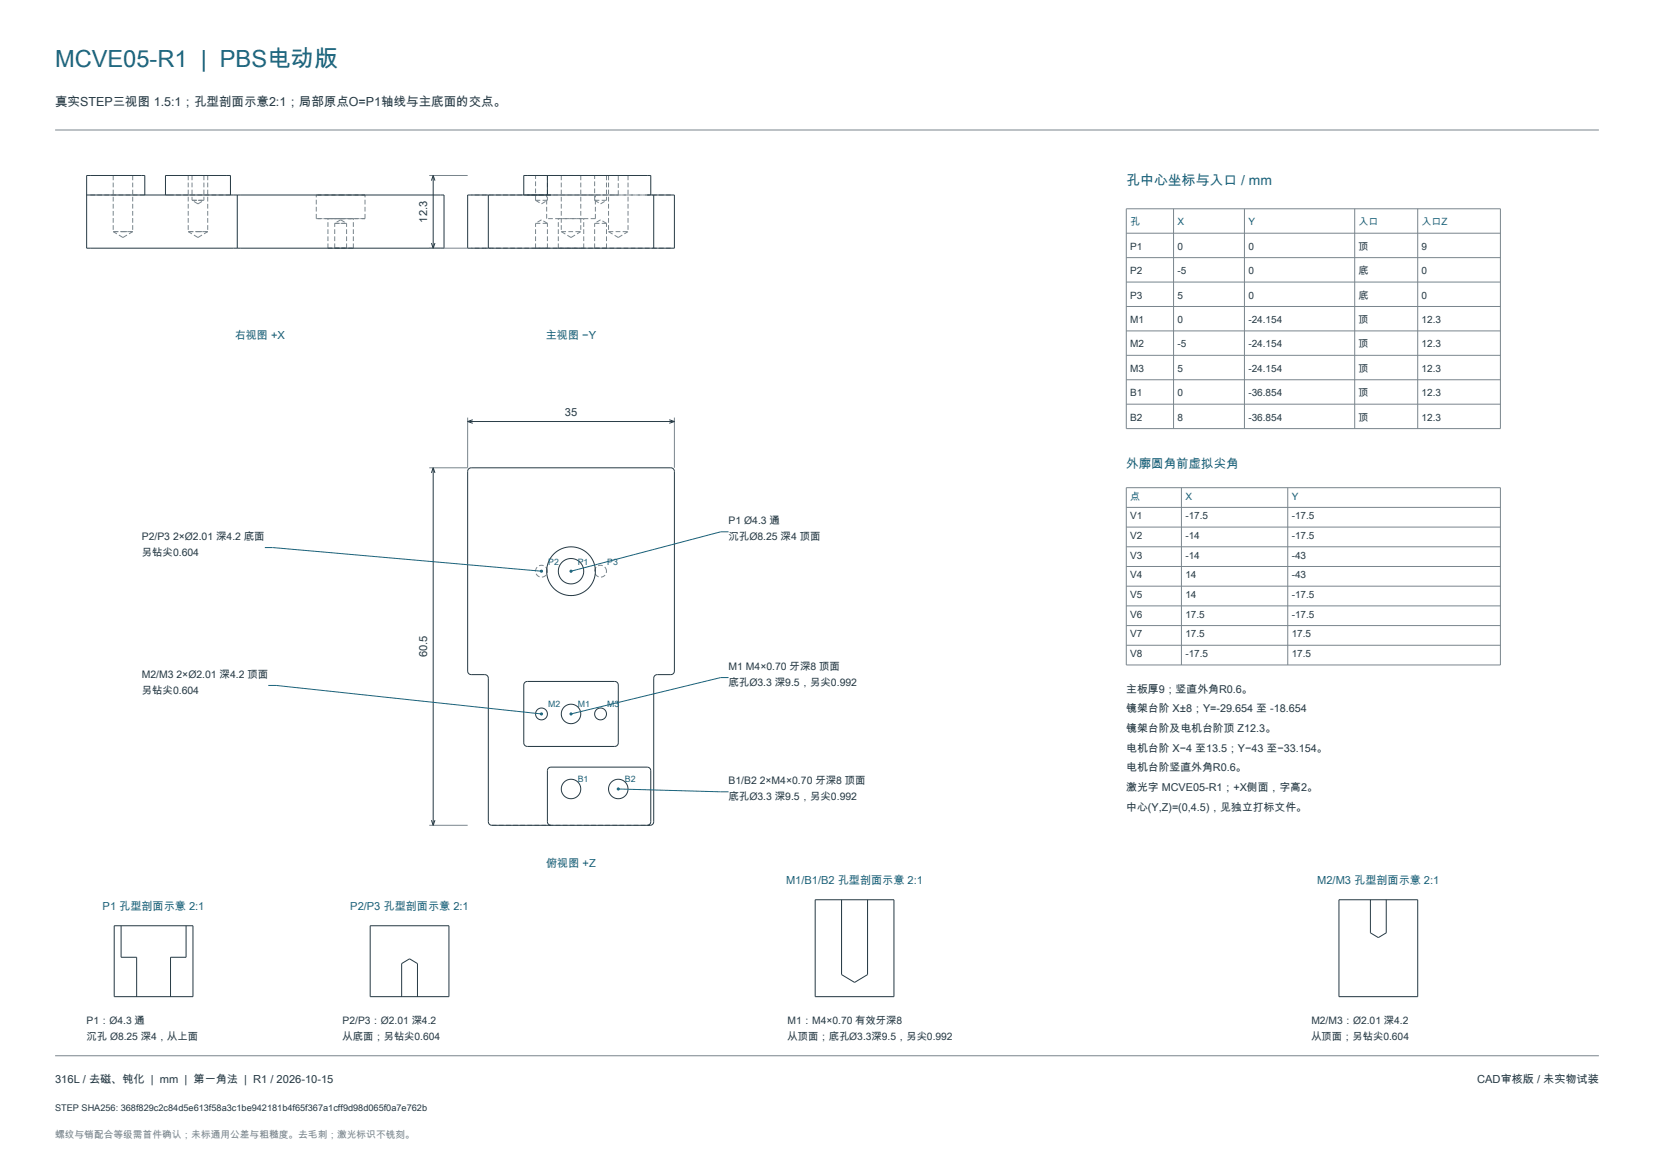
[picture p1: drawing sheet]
<svg xmlns="http://www.w3.org/2000/svg" width="420mm" height="297mm" viewBox="0 0 420 297" stroke-linecap="round" stroke-linejoin="round" font-family="sans-serif">
<path d="M14 33h392M109 44.5h9.8M109 63h9.8M118.8 106v12.7h-9.8M171.3 106v12.7M109 209.5h9.8M14 268h392" fill="none" stroke="#7a858d" stroke-width=".25"/>
<g fill="none" stroke="#7a858d" stroke-width=".25" stroke-dasharray="1.2 .6" stroke-linecap="butt">
<path d="M22.9 49.5h13M28.7 44.5h2.5M28.7 58.8h2.5M28.7 44.5v14.3M31.2 44.5h2.5M31.2 58.8h2.5M33.7 44.5h-5M33.7 58.8h-5M33.7 44.5v14.3M36.8 49.5h-.9M42.9 49.5h-.9M42.9 49.5h14.7"/>
<path d="M47.8 44.5h2.5M47.8 58.8h2.5M47.8 44.5v14.3M48.8 44.5h1.5M48.8 50.9h1.5M48.8 44.5v6.4M50.3 44.5h1.5M50.3 44.5h2.4M50.3 50.9h1.5M50.3 58.8h2.4M50.3 51.8l1.5-.9M50.3 51.8l-1.5-.9"/>
<path d="M51.8 44.5h-3M51.8 50.9h-3M51.8 44.5v6.4M52.7 44.5h-4.9M52.7 58.8h-4.9M52.7 44.5v14.3M58.5 49.5h-.9M80.3 49.5h6.2M80.3 55.5h6.2M80.3 55.5v-6M83.3 55.5h3.2M85 56.7h1.5"/>
<path d="M86.5 49.5h6.2M86.5 56.7h1.5M86.5 55.5h3.2M86.5 55.5h6.2M86.5 55.8l-1.5 .9M86.5 55.8l1.5 .9M88 56.7h-3M89.7 55.5h-6.4M92.7 49.5h-12.4M92.7 55.5h-12.4M92.7 55.5v-6M133 49.5h.9"/>
<path d="M133.9 44.5h22.2M136 44.5h3M136 50.9v-6.4M136 50.9h3M136 50.9l1.5 .9M137.5 55.8l-1.5 .9M137.5 51.8l1.5-.9M138.8 55.5v-6M139 49.5h.9M139 44.5h17.1M139 56.7h-3M139 56.7l-1.5-.9"/>
<path d="M139 44.5v6.4M142.5 44.5h5M142.5 58.8h5M142.5 44.5v14.3M142.5 58.8l2.5 1.5M147.5 44.5v14.3M148.2 55.5h-6.4M151 44.5h3M151 50.9v-6.4M151 50.9h3M151 50.9l1.5 .9M151.2 49.5h-12.4"/>
<path d="M151.2 55.5v-6M151.2 55.5h-12.4M152.5 55.8l-1.5 .9M152.5 51.8l1.5-.9M154 56.7h-3M154 56.7l-1.5-.9M154 44.5v6.4M154.5 44.5h5M154.5 58.8h5M154.5 44.5v14.3M154.5 58.8l2.5 1.5M156.1 49.5h-22.2"/>
<path d="M156.1 49.5h-17.1M157 49.5h-.9M157 44.5h-.9M157 49.5v-5M159.5 44.5v14.3M164.3 49.5h-24.4M165.3 49.5h-1M170.4 49.5h-50.7M31.2 60.3l2.5-1.5M31.2 60.3l-2.5-1.5M50.3 60.3l2.4-1.5M50.3 60.3l-2.5-1.5"/>
<path d="M83.3 63h3.2M83.3 63v-7.5M85 63h1.5M85 63v-6.3M86.5 63h1.5M86.5 63h3.2M88 63h-3M88 63v-6.3M89.7 63h-6.4M89.7 63v-7.5M136 63v-6.3M139 63h-3"/>
<path d="M139 63v-6.3M141.8 63v-7.5M145 60.3l2.5-1.5M148.2 63h-6.4M148.2 63v-7.5M151 63v-6.3M154 63h-3M154 63v-6.3M157 60.3l2.5-1.5M170.4 63h-50.7M139 145a1.51 1.51 0 0 0-2.2-1.4 1.51 1.51 0 0 0-.2 2.6 1.51 1.51 0 0 0 2.4-.9v-.3M154 145a1.51 1.51 0 0 0-2.2-1.4 1.51 1.51 0 0 0-.2 2.6 1.51 1.51 0 0 0 2.4-.9v-.3"/>
<path d="M124.9 209.5h40.2"/>
</g>
<g fill="none" stroke="#253943" stroke-width=".25">
<path d="M22 49.5h38.2M36.8 49.5v-5h-14.8v18.5h38.2M42 49.5v-5h16.5v5M60.2 49.5h52.5v13.5h-52.5M60.2 49.5v13.5M110 44.5v18.5M110 44.5l.4 1.3M110 44.5l-.5 1.3M124 49.5h-5.2v13.5h5.2M124 49.5h15.9M124 49.5v13.5M139 44.5h26.3v5"/>
<path d="M139 44.5h-6v5M139 44.5v5M164.3 49.5h1.7M166 49.5h5.3v13.5h-5.3M166 49.5v13.5M109.5 61.7l.5 1.3M110.4 61.7l-.4 1.3M124 63h42M110 118.7v90.8M110 118.7l.4 1.3M110 118.7l-.5 1.3M118.8 107h52.5"/>
<path d="M118.8 107l1.2 .4M119.1 118.9l.6-.2h50.7l.5 .2 .3 .4 .1 51-.2 .6-.5 .3-3.9 .1-.4 .1-.3 .5v36.7l-.2 .6-.3 .2-40.6 .1-.4-.1-.4-.4-.1-37.1-.2-.3-.5-.3-3.9-.1-.5-.3-.1-.6v-50.6zM120 106.5l-1.2 .5M169.9 106.5l1.4 .5M171.3 107l-1.4 .4M133.3 173.2l.6-.2h22.2l.6 .2 .3 .7v14.7l-.2 .5-.7 .4h-22.2l-.6-.2-.3-.7v-14.7zM109.5 208.2l.5 1.3M110.4 208.2l-.4 1.3M139.9 209.5l-.7-.3-.2-.6v-13l.3-.7 .6-.2 24.8 .1 .5 .4 .1 .4v13l-.4 .7-.6 .2"/>
<circle cx="145" cy="145" r="6.2"/>
<circle cx="145" cy="145" r="3.2"/>
<circle cx="137.5" cy="181.2" r="1.51"/>
<circle cx="145" cy="181.2" r="2.47"/>
<circle cx="152.5" cy="181.2" r="1.51"/>
<circle cx="145" cy="200.3" r="2.47"/>
<circle cx="157" cy="200.3" r="2.48"/>
</g>
<path d="M185 135h-2l-38 10" fill="none" stroke="#19637c" stroke-width=".25"/>
<circle cx="145" cy="145" r=".4" fill="#19637c"/>
<path d="M67.3 139h2l68.2 6" fill="none" stroke="#19637c" stroke-width=".25"/>
<circle cx="137.5" cy="145" r=".4" fill="#19637c"/>
<path d="M185 172h-2l-38 9.2" fill="none" stroke="#19637c" stroke-width=".25"/>
<circle cx="145" cy="181.2" r=".4" fill="#19637c"/>
<path d="M68.1 174h2l67.4 7.2" fill="none" stroke="#19637c" stroke-width=".25"/>
<circle cx="137.5" cy="181.2" r=".4" fill="#19637c"/>
<path d="M157 200.3l28 .7" fill="none" stroke="#19637c" stroke-width=".25"/>
<circle cx="157" cy="200.3" r=".4" fill="#19637c"/>
<g fill="none" stroke="#7a858d" stroke-width=".25">
<path d="M286 53h95v55.8h-95zM286 59.2h95M298 53v55.8M316 53v55.8M344 53v55.8M360 53v55.8M286 65.4h95M286 71.6h95M286 77.8h95M286 84h95M286 90.2h95M286 96.4h95"/>
<path d="M286 102.6h95M286 123.8h95v45h-95zM286 128.8h95M286 133.8h95M286 138.8h95M300 123.8v45M327 123.8v45M286 143.8h95M286 148.8h95M286 153.8h95M286 158.8h95M286 163.8h95"/>
</g>
<path d="M29 235h20v18h-20zM30.7 235v8h4v10M47.2 235v8h-3.9v10M94 235h20v18h-20zM207 228.4h20v24.6h-20zM213.7 228.4v19l3.3 2 3.3-2v-19M340 228.4h20v24.6h-20zM348 228.4v8.4l2 1.2 2-1.2v-8.4M102 253v-8.4l2-1.2 2 1.2v8.4" fill="none" stroke="#253943" stroke-width=".25"/>
<text font-size="6" fill="#19637c" x="14" y="17">MCVE05-R1 | PBS电动版</text>
<text font-size="3.5" fill="#19637c" x="286" y="47">孔中心坐标与入口 / mm</text>
<text font-size="3.2" fill="#253943" x="14" y="27">真实STEP三视图 1.5:1；孔型剖面示意2:1；局部原点O=P1轴线与主底面的交点。</text>
<text font-size="3.2" fill="#19637c" x="286" y="118.8">外廓圆角前虚拟尖角</text>
<g font-size="2.8" fill="#253943">
<text x="108.5" y="56.5" transform="rotate(-90 108.5 56.5)">12.3</text>
<text x="143.4" y="105.5">35</text>
<text x="108.5" y="166.9" transform="rotate(-90 108.5 166.9)">60.5</text>
<text x="286" y="175.8">主板厚9；竖直外角R0.6。</text>
<text x="286" y="180.8">镜架台阶 X±8；Y=-29.654 至 -18.654</text>
<text x="286" y="185.8">镜架台阶及电机台阶顶 Z12.3。</text>
<text x="286" y="190.8">电机台阶 X−4 至13.5；Y−43 至−33.154。</text>
<text x="286" y="195.8">电机台阶竖直外角R0.6。</text>
<text x="286" y="200.8">激光字 MCVE05-R1；+X侧面，字高2。</text>
<text x="286" y="205.8">中心(Y,Z)=(0,4.5)，见独立打标文件。</text>
<text x="14" y="275">316L / 去磁、钝化 | mm | 第一角法 | R1 / 2026-10-15</text>
<text x="375.1" y="275">CAD审核版 / 未实物试装</text>
</g>
<g font-size="2.8" fill="#19637c">
<text x="59.6" y="86">右视图 +X</text>
<text x="138.6" y="86">主视图 −Y</text>
<text x="138.7" y="220">俯视图 +Z</text>
<text x="199.6" y="224.4">M1/B1/B2 孔型剖面示意 2:1</text>
<text x="334.5" y="224.4">M2/M3 孔型剖面示意 2:1</text>
<text x="26.1" y="231">P1 孔型剖面示意 2:1</text>
<text x="88.9" y="231">P2/P3 孔型剖面示意 2:1</text>
</g>
<g font-size="2.6" fill="#253943">
<text x="36" y="137">P2/P3 2×Ø2.01 深4.2 底面</text>
<text x="185" y="133">P1 Ø4.3 通</text>
<text x="185" y="137.2">沉孔Ø8.25 深4 顶面</text>
<text x="36" y="141.2">另钻尖0.604</text>
<text x="36" y="172">M2/M3 2×Ø2.01 深4.2 顶面</text>
<text x="185" y="170">M1 M4×0.70 牙深8 顶面</text>
<text x="36" y="176.2">另钻尖0.604</text>
<text x="185" y="174.2">底孔Ø3.3 深9.5，另尖0.992</text>
<text x="185" y="199">B1/B2 2×M4×0.70 牙深8 顶面</text>
<text x="185" y="203.2">底孔Ø3.3 深9.5，另尖0.992</text>
<text x="22" y="260">P1：Ø4.3 通</text>
<text x="87" y="260">P2/P3：Ø2.01 深4.2</text>
<text x="200" y="260">M1：M4×0.70 有效牙深8</text>
<text x="333" y="260">M2/M3：Ø2.01 深4.2</text>
<text x="22" y="264">沉孔 Ø8.25 深4，从上面</text>
<text x="87" y="264">从底面；另钻尖0.604</text>
<text x="200" y="264">从顶面；底孔Ø3.3深9.5，另尖0.992</text>
<text x="333" y="264">从顶面；另钻尖0.604</text>
</g>
<g font-size="2.5" fill="#19637c">
<text x="287" y="57.2">孔</text>
<text x="299" y="57.2">X</text>
<text x="317" y="57.2">Y</text>
<text x="345" y="57.2">入口</text>
<text x="361" y="57.2">入口Z</text>
<text x="287" y="126.8">点</text>
<text x="301" y="126.8">X</text>
<text x="328" y="126.8">Y</text>
</g>
<g font-size="2.5" fill="#253943">
<text x="287" y="63.4">P1</text>
<text x="299" y="63.4">0</text>
<text x="317" y="63.4">0</text>
<text x="345" y="63.4">顶</text>
<text x="361" y="63.4">9</text>
<text x="287" y="69.6">P2</text>
<text x="299" y="69.6">-5</text>
<text x="317" y="69.6">0</text>
<text x="345" y="69.6">底</text>
<text x="361" y="69.6">0</text>
<text x="287" y="75.8">P3</text>
<text x="299" y="75.8">5</text>
<text x="317" y="75.8">0</text>
<text x="345" y="75.8">底</text>
<text x="361" y="75.8">0</text>
<text x="287" y="82">M1</text>
<text x="299" y="82">0</text>
<text x="317" y="82">-24.154</text>
<text x="345" y="82">顶</text>
<text x="361" y="82">12.3</text>
<text x="287" y="88.2">M2</text>
<text x="299" y="88.2">-5</text>
<text x="317" y="88.2">-24.154</text>
<text x="345" y="88.2">顶</text>
<text x="361" y="88.2">12.3</text>
<text x="287" y="94.4">M3</text>
<text x="299" y="94.4">5</text>
<text x="317" y="94.4">-24.154</text>
<text x="345" y="94.4">顶</text>
<text x="361" y="94.4">12.3</text>
<text x="287" y="100.6">B1</text>
<text x="299" y="100.6">0</text>
<text x="317" y="100.6">-36.854</text>
<text x="345" y="100.6">顶</text>
<text x="361" y="100.6">12.3</text>
<text x="287" y="106.8">B2</text>
<text x="299" y="106.8">8</text>
<text x="317" y="106.8">-36.854</text>
<text x="345" y="106.8">顶</text>
<text x="361" y="106.8">12.3</text>
<text x="287" y="131.8">V1</text>
<text x="301" y="131.8">-17.5</text>
<text x="328" y="131.8">-17.5</text>
<text x="287" y="136.8">V2</text>
<text x="301" y="136.8">-14</text>
<text x="328" y="136.8">-17.5</text>
<text x="287" y="141.8">V3</text>
<text x="301" y="141.8">-14</text>
<text x="328" y="141.8">-43</text>
<text x="287" y="146.8">V4</text>
<text x="301" y="146.8">14</text>
<text x="328" y="146.8">-43</text>
<text x="287" y="151.8">V5</text>
<text x="301" y="151.8">14</text>
<text x="328" y="151.8">-17.5</text>
<text x="287" y="156.8">V6</text>
<text x="287" y="161.8">V7</text>
<text x="301" y="156.8">17.5</text>
<text x="301" y="161.8">17.5</text>
<text x="328" y="156.8">-17.5</text>
<text x="328" y="161.8">17.5</text>
<text x="287" y="166.8">V8</text>
<text x="301" y="166.8">-17.5</text>
<text x="328" y="166.8">17.5</text>
</g>
<text font-size="2.5" fill="#7a858d" x="14" y="289">螺纹与销配合等级需首件确认；未标通用公差与粗糙度。去毛刺；激光标识不铣刻。</text>
<text font-size="2.3" fill="#253943" x="14" y="282">STEP SHA256: 368f829c2c84d5e613f58a3c1be942181b4f65f367a1cff9d98d065f0a7e762b</text>
<g font-size="2.2" fill="#19637c">
<text x="139.2" y="143.3">P2</text>
<text x="146.7" y="143.3">P1</text>
<text x="154.2" y="143.3">P3</text>
<text x="139.2" y="179.5">M2</text>
<text x="146.7" y="179.5">M1</text>
<text x="154.2" y="179.5">M3</text>
<text x="146.7" y="198.6">B1</text>
<text x="158.7" y="198.6">B2</text>
</g>
</svg>
